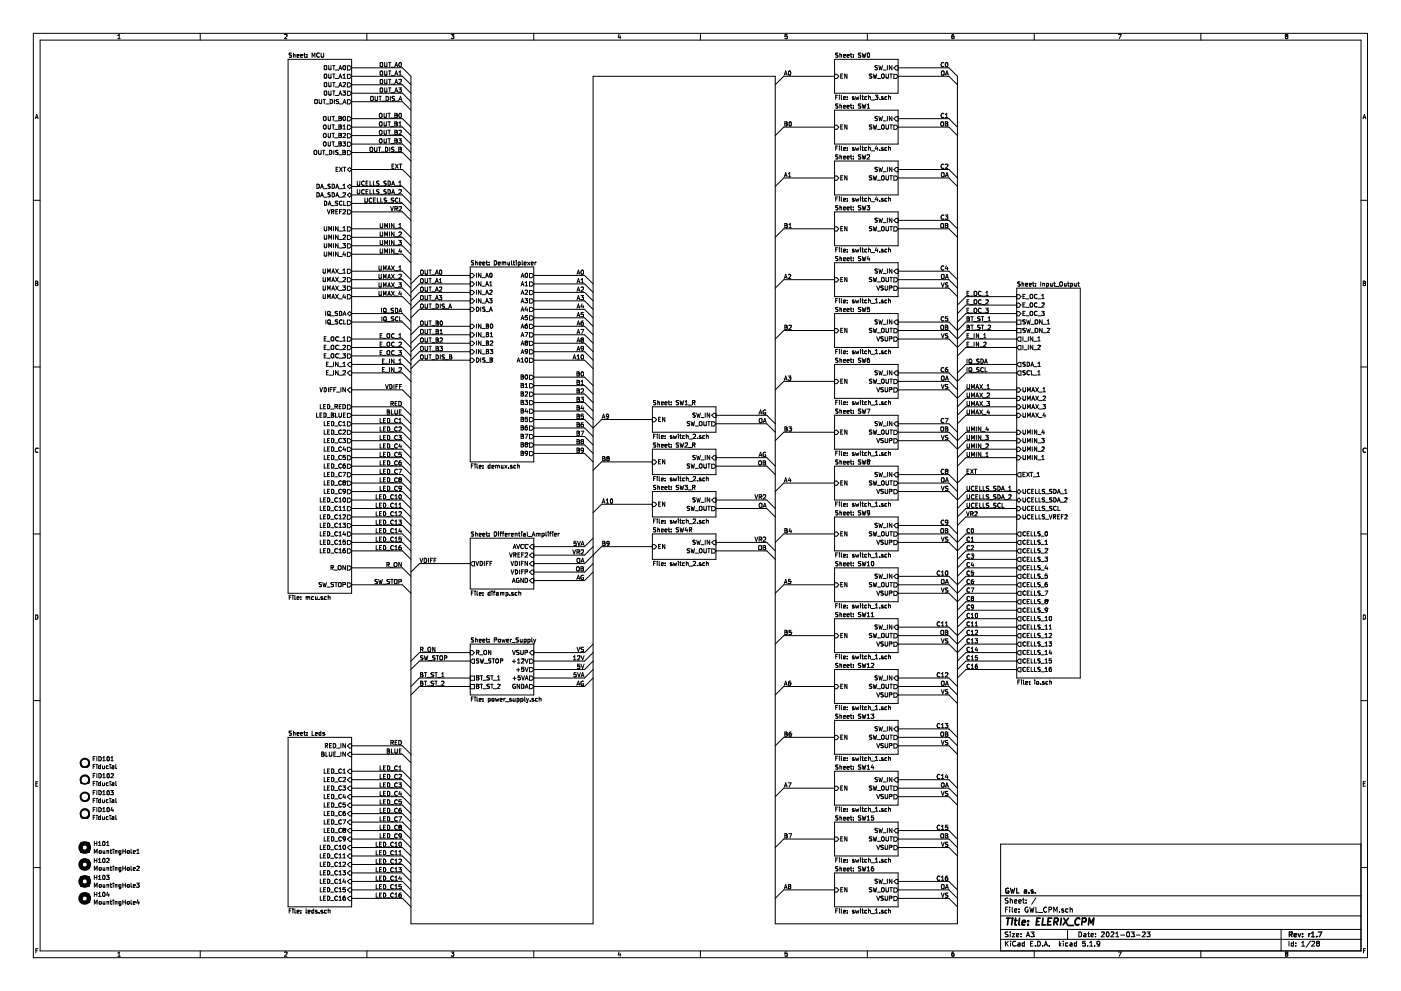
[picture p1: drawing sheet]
EESchema Schematic File Version 4
EELAYER 30 0
EELAYER END
$Descr A3 16535 11693
encoding utf-8
Sheet 1 28
Title "ELERIX_CPM"
Date "2021-03-23"
Rev "r1.7"
Comp "GWL a.s."
Comment1 ""
Comment2 ""
Comment3 ""
Comment4 ""
$EndDescr
$Sheet
S 5550 3150 750  2300
U 604B6D67
F0 "Demultiplexer" 50
F1 "demux.sch" 50
F2 "A0" O R 6300 3250 50 
F3 "A1" O R 6300 3350 50 
F4 "A2" O R 6300 3450 50 
F5 "A3" O R 6300 3550 50 
F6 "A4" O R 6300 3650 50 
F7 "A5" O R 6300 3750 50 
F8 "A6" O R 6300 3850 50 
F9 "A7" O R 6300 3950 50 
F10 "A8" O R 6300 4050 50 
F11 "A9" O R 6300 4150 50 
F12 "B0" O R 6300 4450 50 
F13 "B1" O R 6300 4550 50 
F14 "B2" O R 6300 4650 50 
F15 "B3" O R 6300 4750 50 
F16 "B4" O R 6300 4850 50 
F17 "B5" O R 6300 4950 50 
F18 "B6" O R 6300 5050 50 
F19 "B7" O R 6300 5150 50 
F20 "B8" O R 6300 5250 50 
F21 "B9" O R 6300 5350 50 
F22 "IN_A0" I L 5550 3250 50 
F23 "IN_A1" I L 5550 3350 50 
F24 "IN_A2" I L 5550 3450 50 
F25 "IN_A3" I L 5550 3550 50 
F26 "DIS_A" I L 5550 3650 50 
F27 "IN_B0" I L 5550 3850 50 
F28 "IN_B1" I L 5550 3950 50 
F29 "IN_B2" I L 5550 4050 50 
F30 "IN_B3" I L 5550 4150 50 
F31 "DIS_B" I L 5550 4250 50 
F32 "A10" O R 6300 4250 50 
$EndSheet
$Sheet
S 5550 7600 750  600 
U 6062E4C2
F0 "Power_Supply" 50
F1 "power_supply.sch" 50
F2 "VSUP" I R 6300 7700 50 
F3 "GNDA" O R 6300 8100 50 
F4 "+5VA" O R 6300 8000 50 
F5 "+5V" O R 6300 7900 50 
F6 "+12V" O R 6300 7800 50 
F7 "R_ON" I L 5550 7700 50 
F8 "SW_STOP" O L 5550 7800 50 
F9 "BT_ST_1" U L 5550 8000 50 
F10 "BT_ST_2" U L 5550 8100 50 
$EndSheet
$Sheet
S 9850 1900 750  400 
U 6068DD00
F0 "SW2" 50
F1 "switch_4.sch" 50
F2 "SW_IN" I R 10600 2000 50 
F3 "SW_OUT" O R 10600 2100 50 
F4 "EN" I L 9850 2100 50 
$EndSheet
$Sheet
S 9850 2500 750  400 
U 6068DF04
F0 "SW3" 50
F1 "switch_4.sch" 50
F2 "SW_IN" I R 10600 2600 50 
F3 "SW_OUT" O R 10600 2700 50 
F4 "EN" I L 9850 2700 50 
$EndSheet
$Sheet
S 9850 3100 750  400 
U 6068DF0A
F0 "SW4" 50
F1 "switch_1.sch" 50
F2 "SW_IN" I R 10600 3200 50 
F3 "SW_OUT" O R 10600 3300 50 
F4 "VSUP" O R 10600 3400 50 
F5 "EN" I L 9850 3300 50 
$EndSheet
$Sheet
S 9850 3700 750  400 
U 6068E24E
F0 "SW5" 50
F1 "switch_1.sch" 50
F2 "SW_IN" I R 10600 3800 50 
F3 "SW_OUT" O R 10600 3900 50 
F4 "VSUP" O R 10600 4000 50 
F5 "EN" I L 9850 3900 50 
$EndSheet
$Sheet
S 9850 4300 750  400 
U 6068E254
F0 "SW6" 50
F1 "switch_1.sch" 50
F2 "SW_IN" I R 10600 4400 50 
F3 "SW_OUT" O R 10600 4500 50 
F4 "VSUP" O R 10600 4600 50 
F5 "EN" I L 9850 4500 50 
$EndSheet
$Sheet
S 9850 4900 750  400 
U 6068E25A
F0 "SW7" 50
F1 "switch_1.sch" 50
F2 "SW_IN" I R 10600 5000 50 
F3 "SW_OUT" O R 10600 5100 50 
F4 "VSUP" O R 10600 5200 50 
F5 "EN" I L 9850 5100 50 
$EndSheet
$Sheet
S 9850 5500 750  400 
U 6068E260
F0 "SW8" 50
F1 "switch_1.sch" 50
F2 "SW_IN" I R 10600 5600 50 
F3 "SW_OUT" O R 10600 5700 50 
F4 "VSUP" O R 10600 5800 50 
F5 "EN" I L 9850 5700 50 
$EndSheet
$Sheet
S 9850 6100 750  400 
U 6068E7DE
F0 "SW9" 50
F1 "switch_1.sch" 50
F2 "SW_IN" I R 10600 6200 50 
F3 "SW_OUT" O R 10600 6300 50 
F4 "VSUP" O R 10600 6400 50 
F5 "EN" I L 9850 6300 50 
$EndSheet
$Sheet
S 9850 6700 750  400 
U 6068E7E4
F0 "SW10" 50
F1 "switch_1.sch" 50
F2 "SW_IN" I R 10600 6800 50 
F3 "SW_OUT" O R 10600 6900 50 
F4 "VSUP" O R 10600 7000 50 
F5 "EN" I L 9850 6900 50 
$EndSheet
$Sheet
S 9850 7300 750  400 
U 6068E7EA
F0 "SW11" 50
F1 "switch_1.sch" 50
F2 "SW_IN" I R 10600 7400 50 
F3 "SW_OUT" O R 10600 7500 50 
F4 "VSUP" O R 10600 7600 50 
F5 "EN" I L 9850 7500 50 
$EndSheet
Entry Wire Line
	9150 7600 9250 7500
Entry Wire Line
	11300 7500 11200 7400
Entry Wire Line
	9150 7000 9250 6900
Entry Wire Line
	11300 6900 11200 6800
Entry Wire Line
	9150 6400 9250 6300
Entry Wire Line
	11300 6300 11200 6200
Entry Wire Line
	9150 5800 9250 5700
Entry Wire Line
	11300 5700 11200 5600
Entry Wire Line
	9150 5200 9250 5100
Entry Wire Line
	11300 5100 11200 5000
Entry Wire Line
	9150 4600 9250 4500
Entry Wire Line
	11300 4500 11200 4400
Entry Wire Line
	9150 4000 9250 3900
Entry Wire Line
	11300 3900 11200 3800
Entry Wire Line
	9150 3400 9250 3300
Entry Wire Line
	11300 3300 11200 3200
Entry Wire Line
	9150 2800 9250 2700
Entry Wire Line
	11300 2700 11200 2600
Entry Wire Line
	9150 2200 9250 2100
Entry Wire Line
	11300 2100 11200 2000
Entry Wire Line
	9150 1600 9250 1500
Entry Wire Line
	11300 1500 11200 1400
Entry Wire Line
	6900 3250 7000 3350
Text Label 9250 900  0    50   ~ 0
A0
Text Label 6900 3250 2    50   ~ 0
A0
Entry Wire Line
	6900 3350 7000 3450
Entry Wire Line
	6900 3450 7000 3550
Entry Wire Line
	6900 3550 7000 3650
Entry Wire Line
	6900 3650 7000 3750
Entry Wire Line
	6900 3750 7000 3850
Entry Wire Line
	6900 3850 7000 3950
Entry Wire Line
	6900 3950 7000 4050
Entry Wire Line
	6900 4050 7000 4150
Entry Wire Line
	6900 4150 7000 4250
Entry Wire Line
	6900 4450 7000 4550
Entry Wire Line
	6900 4550 7000 4650
Entry Wire Line
	6900 4650 7000 4750
Entry Wire Line
	6900 4750 7000 4850
Entry Wire Line
	6900 4850 7000 4950
Entry Wire Line
	6900 4950 7000 5050
Entry Wire Line
	6900 5050 7000 5150
Entry Wire Line
	6900 5150 7000 5250
Entry Wire Line
	6900 5250 7000 5350
Entry Wire Line
	6900 5350 7000 5450
Text Label 6900 3350 2    50   ~ 0
A1
Text Label 6900 3450 2    50   ~ 0
A2
Text Label 6900 3550 2    50   ~ 0
A3
Text Label 6900 3650 2    50   ~ 0
A4
Text Label 6900 3750 2    50   ~ 0
A5
Text Label 6900 3850 2    50   ~ 0
A6
Text Label 6900 3950 2    50   ~ 0
A7
Text Label 6900 4050 2    50   ~ 0
A8
Text Label 6900 4150 2    50   ~ 0
A9
Text Label 6900 4450 2    50   ~ 0
B0
Text Label 6900 4550 2    50   ~ 0
B1
Text Label 6900 4650 2    50   ~ 0
B2
Text Label 6900 4750 2    50   ~ 0
B3
Text Label 6900 4850 2    50   ~ 0
B4
Text Label 6900 4950 2    50   ~ 0
B5
Text Label 6900 5050 2    50   ~ 0
B6
Text Label 6900 5150 2    50   ~ 0
B7
Text Label 6900 5250 2    50   ~ 0
B8
Text Label 6900 5350 2    50   ~ 0
B9
Text Label 9250 1500 0    50   ~ 0
B0
Text Label 9250 2100 0    50   ~ 0
A1
Text Label 9250 2700 0    50   ~ 0
B1
Text Label 9250 3300 0    50   ~ 0
A2
Text Label 9250 3900 0    50   ~ 0
B2
Text Label 9250 4500 0    50   ~ 0
A3
Text Label 9250 5100 0    50   ~ 0
B3
Text Label 9250 5700 0    50   ~ 0
A4
Text Label 9250 6300 0    50   ~ 0
B4
Text Label 9250 6900 0    50   ~ 0
A5
Text Label 9250 7500 0    50   ~ 0
B5
Entry Wire Line
	11200 800  11300 900 
Entry Wire Line
	11200 900  11300 1000
Entry Wire Line
	11200 2100 11300 2200
Entry Wire Line
	11200 2700 11300 2800
Entry Wire Line
	11200 3300 11300 3400
Entry Wire Line
	11200 3400 11300 3500
Entry Wire Line
	11200 4000 11300 4100
Entry Wire Line
	11200 4500 11300 4600
Entry Wire Line
	11200 4600 11300 4700
Entry Wire Line
	11200 5100 11300 5200
Entry Wire Line
	11200 5200 11300 5300
Entry Wire Line
	11200 5700 11300 5800
Entry Wire Line
	11200 5800 11300 5900
Entry Wire Line
	11200 6300 11300 6400
Entry Wire Line
	11200 6400 11300 6500
Entry Wire Line
	11200 6900 11300 7000
Entry Wire Line
	11200 7000 11300 7100
Entry Wire Line
	11200 7500 11300 7600
Entry Wire Line
	11200 7600 11300 7700
Entry Wire Line
	11200 8100 11300 8200
Entry Wire Line
	11200 8200 11300 8300
Entry Wire Line
	11200 8700 11300 8800
Entry Wire Line
	11200 8800 11300 8900
Entry Wire Line
	11200 9300 11300 9400
Entry Wire Line
	11200 9400 11300 9500
Entry Wire Line
	11200 9900 11300 10000
Entry Wire Line
	11200 10000 11300 10100
Entry Wire Line
	11200 3900 11300 4000
Entry Wire Line
	9150 5000 9050 4900
Entry Wire Line
	9150 5500 9050 5400
Entry Wire Line
	9150 6000 9050 5900
Entry Wire Line
	9150 6500 9050 6400
Text Label 11200 3400 2    50   ~ 0
VS
Text Label 11200 4000 2    50   ~ 0
VS
Text Label 11200 4600 2    50   ~ 0
VS
Text Label 11200 5200 2    50   ~ 0
VS
Text Label 11200 5800 2    50   ~ 0
VS
Text Label 11200 6400 2    50   ~ 0
VS
Text Label 11200 7000 2    50   ~ 0
VS
Text Label 11200 7600 2    50   ~ 0
VS
Text Label 11200 900  2    50   ~ 0
OA
Text Label 11200 2100 2    50   ~ 0
OA
Text Label 11200 3300 2    50   ~ 0
OA
Text Label 11200 4500 2    50   ~ 0
OA
Text Label 11200 5700 2    50   ~ 0
OA
Text Label 11200 6900 2    50   ~ 0
OA
Text Label 11200 1500 2    50   ~ 0
OB
Text Label 11200 2700 2    50   ~ 0
OB
Text Label 11200 3900 2    50   ~ 0
OB
Text Label 11200 5100 2    50   ~ 0
OB
Text Label 11200 6300 2    50   ~ 0
OB
Text Label 11200 7500 2    50   ~ 0
OB
Entry Wire Line
	7000 8000 6900 8100
Entry Wire Line
	7000 7600 6900 7700
Text Label 6900 7700 2    50   ~ 0
VS
Text Label 6900 8100 2    50   ~ 0
AG
Entry Wire Line
	9050 5000 9150 5100
Entry Wire Line
	9050 5500 9150 5600
Entry Wire Line
	9050 6000 9150 6100
Entry Wire Line
	9050 6500 9150 6600
Entry Wire Line
	7000 7900 6900 8000
Text Label 6900 7800 2    50   ~ 0
12V
Entry Wire Line
	7000 7800 6900 7900
Text Label 6900 7900 2    50   ~ 0
5V
Entry Wire Line
	7000 7700 6900 7800
Text Label 6900 8000 2    50   ~ 0
5VA
Text Label 6900 6450 2    50   ~ 0
5VA
$Sheet
S 3400 700  750  6300
U 6078CD9A
F0 "MCU" 50
F1 "mcu.sch" 50
F2 "OUT_A0" O R 4150 800 50 
F3 "OUT_A1" O R 4150 900 50 
F4 "OUT_A2" O R 4150 1000 50 
F5 "OUT_A3" O R 4150 1100 50 
F6 "OUT_DIS_A" O R 4150 1200 50 
F7 "OUT_B0" O R 4150 1400 50 
F8 "OUT_B1" O R 4150 1500 50 
F9 "OUT_B2" O R 4150 1600 50 
F10 "OUT_B3" O R 4150 1700 50 
F11 "OUT_DIS_B" O R 4150 1800 50 
F12 "EXT" B R 4150 2000 50 
F13 "DA_SDA_1" B R 4150 2200 50 
F14 "DA_SCL" O R 4150 2400 50 
F15 "VREF2" O R 4150 2500 50 
F16 "DA_SDA_2" B R 4150 2300 50 
F17 "UMIN_1" O R 4150 2700 50 
F18 "UMIN_2" O R 4150 2800 50 
F19 "UMIN_3" O R 4150 2900 50 
F20 "UMIN_4" O R 4150 3000 50 
F21 "UMAX_1" O R 4150 3200 50 
F22 "UMAX_2" O R 4150 3300 50 
F23 "UMAX_3" O R 4150 3400 50 
F24 "UMAX_4" O R 4150 3500 50 
F25 "IQ_SDA" B R 4150 3700 50 
F26 "IQ_SCL" O R 4150 3800 50 
F27 "E_OC_1" O R 4150 4000 50 
F28 "E_OC_2" O R 4150 4100 50 
F29 "E_OC_3" O R 4150 4200 50 
F30 "E_IN_1" I R 4150 4300 50 
F31 "E_IN_2" I R 4150 4400 50 
F32 "VDIFF_IN" I R 4150 4600 50 
F33 "LED_RED" O R 4150 4800 50 
F34 "LED_BLUE" O R 4150 4900 50 
F35 "LED_C1" O R 4150 5000 50 
F36 "LED_C2" O R 4150 5100 50 
F37 "LED_C3" O R 4150 5200 50 
F38 "LED_C4" O R 4150 5300 50 
F39 "LED_C5" O R 4150 5400 50 
F40 "LED_C6" O R 4150 5500 50 
F41 "LED_C8" O R 4150 5700 50 
F42 "LED_C9" O R 4150 5800 50 
F43 "LED_C10" O R 4150 5900 50 
F44 "LED_C11" O R 4150 6000 50 
F45 "LED_C12" O R 4150 6100 50 
F46 "LED_C13" O R 4150 6200 50 
F47 "LED_C14" O R 4150 6300 50 
F48 "LED_C15" O R 4150 6400 50 
F49 "LED_C16" O R 4150 6500 50 
F50 "LED_C7" O R 4150 5600 50 
F51 "R_ON" O R 4150 6700 50 
F52 "SW_STOP" O R 4150 6900 50 
$EndSheet
$Sheet
S 3400 8700 750  2000
U 607BF1C6
F0 "Leds" 50
F1 "leds.sch" 50
F2 "RED_IN" I R 4150 8800 50 
F3 "BLUE_IN" I R 4150 8900 50 
F4 "LED_C1" I R 4150 9100 50 
F5 "LED_C2" I R 4150 9200 50 
F6 "LED_C3" I R 4150 9300 50 
F7 "LED_C4" I R 4150 9400 50 
F8 "LED_C5" I R 4150 9500 50 
F9 "LED_C6" I R 4150 9600 50 
F10 "LED_C7" I R 4150 9700 50 
F11 "LED_C8" I R 4150 9800 50 
F12 "LED_C9" I R 4150 9900 50 
F13 "LED_C10" I R 4150 10000 50 
F14 "LED_C11" I R 4150 10100 50 
F15 "LED_C12" I R 4150 10200 50 
F16 "LED_C13" I R 4150 10300 50 
F17 "LED_C14" I R 4150 10400 50 
F18 "LED_C15" I R 4150 10500 50 
F19 "LED_C16" I R 4150 10600 50 
$EndSheet
Wire Wire Line
	10600 7600 11200 7600
Wire Wire Line
	10600 7500 11200 7500
Wire Wire Line
	10600 7000 11200 7000
Wire Wire Line
	10600 6900 11200 6900
Wire Wire Line
	10600 6400 11200 6400
Wire Wire Line
	10600 5800 11200 5800
Wire Wire Line
	10600 5700 11200 5700
Wire Wire Line
	10600 6300 11200 6300
Wire Wire Line
	10600 5200 11200 5200
Wire Wire Line
	10600 5100 11200 5100
Wire Wire Line
	10600 4600 11200 4600
Wire Wire Line
	10600 4500 11200 4500
Wire Wire Line
	10600 4000 11200 4000
Wire Wire Line
	10600 3900 11200 3900
Wire Wire Line
	10600 3400 11200 3400
Wire Wire Line
	10600 3300 11200 3300
Wire Wire Line
	10600 2700 11200 2700
Wire Wire Line
	10600 2100 11200 2100
Wire Wire Line
	10600 1500 11200 1500
Wire Wire Line
	10600 900  11200 900 
Wire Wire Line
	10600 800  11200 800 
Wire Wire Line
	9250 7500 9850 7500
Wire Wire Line
	11200 7400 10600 7400
Wire Wire Line
	9250 6900 9850 6900
Wire Wire Line
	11200 6800 10600 6800
Wire Wire Line
	9250 6300 9850 6300
Wire Wire Line
	11200 6200 10600 6200
Wire Wire Line
	9250 5700 9850 5700
Wire Wire Line
	11200 5600 10600 5600
Wire Wire Line
	9250 5100 9850 5100
Wire Wire Line
	11200 5000 10600 5000
Wire Wire Line
	9250 4500 9850 4500
Wire Wire Line
	11200 4400 10600 4400
Wire Wire Line
	9250 3900 9850 3900
Wire Wire Line
	11200 3800 10600 3800
Wire Wire Line
	9250 3300 9850 3300
Wire Wire Line
	11200 3200 10600 3200
Wire Wire Line
	9250 2700 9850 2700
Wire Wire Line
	11200 2600 10600 2600
Wire Wire Line
	9250 2100 9850 2100
Wire Wire Line
	11200 2000 10600 2000
Wire Wire Line
	9250 1500 9850 1500
Wire Wire Line
	11200 1400 10600 1400
Wire Wire Line
	9250 900  9850 900 
Wire Wire Line
	11200 8000 10600 8000
Wire Wire Line
	9250 8100 9850 8100
Wire Wire Line
	11200 8600 10600 8600
Wire Wire Line
	9250 8700 9850 8700
Wire Wire Line
	11200 9200 10600 9200
Wire Wire Line
	9250 9300 9850 9300
Wire Wire Line
	9250 9900 9850 9900
Wire Wire Line
	11200 9800 10600 9800
Wire Wire Line
	10600 8200 11200 8200
Wire Wire Line
	10600 8100 11200 8100
Wire Wire Line
	10600 8700 11200 8700
Wire Wire Line
	10600 8800 11200 8800
Wire Wire Line
	10600 9300 11200 9300
Wire Wire Line
	10600 9400 11200 9400
Wire Wire Line
	10600 9900 11200 9900
Wire Wire Line
	10600 10000 11200 10000
Text Label 11200 9900 2    50   ~ 0
OB
Text Label 11200 8700 2    50   ~ 0
OB
Text Label 11200 9300 2    50   ~ 0
OA
Text Label 11200 8100 2    50   ~ 0
OA
Text Label 11200 10000 2    50   ~ 0
VS
Text Label 11200 9400 2    50   ~ 0
VS
Text Label 11200 8800 2    50   ~ 0
VS
Text Label 11200 8200 2    50   ~ 0
VS
Text Label 9250 9900 0    50   ~ 0
B7
Text Label 9250 9300 0    50   ~ 0
A7
Text Label 9250 8700 0    50   ~ 0
B6
Text Label 9250 8100 0    50   ~ 0
A6
Entry Wire Line
	11300 8100 11200 8000
Entry Wire Line
	9150 8200 9250 8100
Entry Wire Line
	11300 8700 11200 8600
Entry Wire Line
	9150 8800 9250 8700
Entry Wire Line
	11300 9300 11200 9200
Entry Wire Line
	9150 9400 9250 9300
Entry Wire Line
	11300 9900 11200 9800
Entry Wire Line
	9150 10000 9250 9900
$Sheet
S 9850 9700 750  400 
U 6068E802
F0 "SW15" 50
F1 "switch_1.sch" 50
F2 "SW_IN" I R 10600 9800 50 
F3 "SW_OUT" O R 10600 9900 50 
F4 "VSUP" O R 10600 10000 50 
F5 "EN" I L 9850 9900 50 
$EndSheet
$Sheet
S 9850 9100 750  400 
U 6068E7FC
F0 "SW14" 50
F1 "switch_1.sch" 50
F2 "SW_IN" I R 10600 9200 50 
F3 "SW_OUT" O R 10600 9300 50 
F4 "VSUP" O R 10600 9400 50 
F5 "EN" I L 9850 9300 50 
$EndSheet
$Sheet
S 9850 8500 750  400 
U 6068E7F6
F0 "SW13" 50
F1 "switch_1.sch" 50
F2 "SW_IN" I R 10600 8600 50 
F3 "SW_OUT" O R 10600 8700 50 
F4 "VSUP" O R 10600 8800 50 
F5 "EN" I L 9850 8700 50 
$EndSheet
$Sheet
S 9850 7900 750  400 
U 6068E7F0
F0 "SW12" 50
F1 "switch_1.sch" 50
F2 "SW_IN" I R 10600 8000 50 
F3 "SW_OUT" O R 10600 8100 50 
F4 "VSUP" O R 10600 8200 50 
F5 "EN" I L 9850 8100 50 
$EndSheet
Wire Wire Line
	8450 6500 9050 6500
Wire Wire Line
	8450 6400 9050 6400
Wire Wire Line
	8450 6000 9050 6000
Wire Wire Line
	8450 5900 9050 5900
Wire Wire Line
	8450 5500 9050 5500
Wire Wire Line
	8450 5400 9050 5400
Wire Wire Line
	8450 5000 9050 5000
Wire Wire Line
	8450 4900 9050 4900
Text Label 9050 6500 2    50   ~ 0
OB
Text Label 9050 5500 2    50   ~ 0
OB
Text Label 9050 6000 2    50   ~ 0
OA
Text Label 9050 5000 2    50   ~ 0
OA
Text Label 9050 6400 2    50   ~ 0
VR2
Text Label 9050 5900 2    50   ~ 0
VR2
Text Label 9050 5400 2    50   ~ 0
AG
Text Label 9050 4900 2    50   ~ 0
AG
Text Label 7100 6450 0    50   ~ 0
B9
Text Label 7100 5450 0    50   ~ 0
B8
Entry Wire Line
	7100 6450 7000 6550
Entry Wire Line
	7100 5950 7000 6050
Entry Wire Line
	7100 5450 7000 5550
Entry Wire Line
	7100 4950 7000 5050
$Sheet
S 7700 6300 750  300 
U 60694013
F0 "SW4R" 50
F1 "switch_2.sch" 50
F2 "SW_IN" I R 8450 6400 50 
F3 "SW_OUT" O R 8450 6500 50 
F4 "EN" I L 7700 6450 50 
$EndSheet
$Sheet
S 7700 5800 750  300 
U 6069400E
F0 "SW3_R" 50
F1 "switch_2.sch" 50
F2 "SW_IN" I R 8450 5900 50 
F3 "SW_OUT" O R 8450 6000 50 
F4 "EN" I L 7700 5950 50 
$EndSheet
$Sheet
S 7700 5300 750  300 
U 60693E99
F0 "SW2_R" 50
F1 "switch_2.sch" 50
F2 "SW_IN" I R 8450 5400 50 
F3 "SW_OUT" O R 8450 5500 50 
F4 "EN" I L 7700 5450 50 
$EndSheet
$Sheet
S 7700 4800 750  300 
U 604A508E
F0 "SW1_R" 50
F1 "switch_2.sch" 50
F2 "SW_IN" I R 8450 4900 50 
F3 "SW_OUT" O R 8450 5000 50 
F4 "EN" I L 7700 4950 50 
$EndSheet
Text Label 6900 6750 2    50   ~ 0
OB
Text Label 6900 6650 2    50   ~ 0
OA
Text Label 6900 6550 2    50   ~ 0
VR2
Text Label 6900 6850 2    50   ~ 0
AG
Entry Wire Line
	7000 6350 6900 6450
Entry Wire Line
	7000 6450 6900 6550
Entry Wire Line
	7000 6550 6900 6650
Entry Wire Line
	7000 6650 6900 6750
$Sheet
S 5550 6350 750  600 
U 6053EFDD
F0 "Differential_Amplifier" 50
F1 "difamp.sch" 50
F2 "VREF2" I R 6300 6550 50 
F3 "VDIFF" O L 5550 6650 50 
F4 "VDIFN" I R 6300 6650 50 
F5 "VDIFP" I R 6300 6750 50 
F6 "AVCC" I R 6300 6450 50 
F7 "AGND" I R 6300 6850 50 
$EndSheet
Wire Wire Line
	6300 6450 6900 6450
Wire Wire Line
	6300 6550 6900 6550
Wire Wire Line
	6300 6650 6900 6650
Wire Wire Line
	6300 6750 6900 6750
Wire Wire Line
	6300 6850 6900 6850
Wire Wire Line
	6300 8100 6900 8100
Wire Wire Line
	6300 8000 6900 8000
Wire Wire Line
	6300 7900 6900 7900
Wire Wire Line
	6300 7800 6900 7800
Wire Wire Line
	6300 7700 6900 7700
Wire Wire Line
	6300 5350 6900 5350
Wire Wire Line
	6300 5250 6900 5250
Wire Wire Line
	6300 5150 6900 5150
Wire Wire Line
	6300 5050 6900 5050
Wire Wire Line
	6300 4950 6900 4950
Wire Wire Line
	6300 4850 6900 4850
Wire Wire Line
	6300 4750 6900 4750
Wire Wire Line
	6300 4650 6900 4650
Wire Wire Line
	6300 4550 6900 4550
Wire Wire Line
	6300 4450 6900 4450
Wire Wire Line
	6300 4150 6900 4150
Wire Wire Line
	6300 4050 6900 4050
Wire Wire Line
	6300 3950 6900 3950
Wire Wire Line
	6300 3850 6900 3850
Wire Wire Line
	6300 3750 6900 3750
Wire Wire Line
	6300 3650 6900 3650
Wire Wire Line
	6300 3550 6900 3550
Wire Wire Line
	6300 3450 6900 3450
Wire Wire Line
	6300 3350 6900 3350
Wire Wire Line
	6300 3250 6900 3250
Entry Wire Line
	9150 1000 9250 900 
Wire Wire Line
	7100 4950 7700 4950
Wire Wire Line
	7100 5450 7700 5450
Wire Wire Line
	7100 5950 7700 5950
Wire Wire Line
	7100 6450 7700 6450
Entry Wire Line
	7000 6750 6900 6850
Wire Wire Line
	5550 6650 4950 6650
Wire Wire Line
	5550 7700 4950 7700
Wire Wire Line
	5550 7800 4950 7800
Entry Wire Line
	4850 7900 4950 7800
Entry Wire Line
	4850 7800 4950 7700
Entry Wire Line
	4850 6750 4950 6650
Wire Wire Line
	4150 8900 4750 8900
Wire Wire Line
	4150 8800 4750 8800
Entry Wire Line
	4750 8900 4850 9000
Entry Wire Line
	4750 8800 4850 8900
$Sheet
S 12000 3400 750  4600
U 607FBDAA
F0 "Input_Output" 50
F1 "io.sch" 50
F2 "E_OC_1" I L 12000 3500 50 
F3 "E_OC_2" I L 12000 3600 50 
F4 "E_OC_3" I L 12000 3700 50 
F5 "SW_ON_1" U L 12000 3800 50 
F6 "SW_ON_2" U L 12000 3900 50 
F7 "I_IN_1" O L 12000 4000 50 
F8 "I_IN_2" O L 12000 4100 50 
F9 "SDA_1" O L 12000 4300 50 
F10 "UMAX_4" I L 12000 4900 50 
F11 "SCL_1" O L 12000 4400 50 
F12 "UMAX_3" I L 12000 4800 50 
F13 "UMAX_2" I L 12000 4700 50 
F14 "UMAX_1" I L 12000 4600 50 
F15 "UMIN_4" I L 12000 5100 50 
F16 "UMIN_3" I L 12000 5200 50 
F17 "UMIN_2" I L 12000 5300 50 
F18 "UMIN_1" I L 12000 5400 50 
F19 "EXT_1" O L 12000 5600 50 
F20 "UCELLS_SDA_2" B L 12000 5900 50 
F21 "UCELLS_SDA_1" B L 12000 5800 50 
F22 "UCELLS_VREF2" I L 12000 6100 50 
F23 "UCELLS_SCL" I L 12000 6000 50 
F24 "CELLS_1" O L 12000 6400 50 
F25 "CELLS_2" O L 12000 6500 50 
F26 "CELLS_3" O L 12000 6600 50 
F27 "CELLS_4" O L 12000 6700 50 
F28 "CELLS_5" O L 12000 6800 50 
F29 "CELLS_6" O L 12000 6900 50 
F30 "CELLS_7" O L 12000 7000 50 
F31 "CELLS_8" O L 12000 7100 50 
F32 "CELLS_9" O L 12000 7200 50 
F33 "CELLS_10" O L 12000 7300 50 
F34 "CELLS_11" O L 12000 7400 50 
F35 "CELLS_12" O L 12000 7500 50 
F36 "CELLS_13" O L 12000 7600 50 
F37 "CELLS_14" O L 12000 7700 50 
F38 "CELLS_15" O L 12000 7800 50 
F39 "CELLS_16" O L 12000 7900 50 
F40 "CELLS_0" O L 12000 6300 50 
$EndSheet
Wire Wire Line
	12000 7900 11400 7900
Wire Wire Line
	12000 7800 11400 7800
Wire Wire Line
	12000 7700 11400 7700
Wire Wire Line
	12000 7600 11400 7600
Wire Wire Line
	12000 7500 11400 7500
Wire Wire Line
	12000 7400 11400 7400
Wire Wire Line
	12000 7300 11400 7300
Wire Wire Line
	12000 7200 11400 7200
Wire Wire Line
	12000 7100 11400 7100
Wire Wire Line
	12000 7000 11400 7000
Wire Wire Line
	12000 6900 11400 6900
Wire Wire Line
	12000 6800 11400 6800
Wire Wire Line
	12000 6700 11400 6700
Wire Wire Line
	12000 6600 11400 6600
Wire Wire Line
	12000 6500 11400 6500
Wire Wire Line
	12000 6400 11400 6400
Wire Wire Line
	12000 6300 11400 6300
Wire Wire Line
	12000 6100 11400 6100
Wire Wire Line
	12000 6000 11400 6000
Wire Wire Line
	12000 5900 11400 5900
Wire Wire Line
	12000 5800 11400 5800
Wire Wire Line
	12000 5600 11400 5600
Wire Wire Line
	12000 5400 11400 5400
Wire Wire Line
	12000 5300 11400 5300
Wire Wire Line
	12000 5200 11400 5200
Wire Wire Line
	12000 5100 11400 5100
Wire Wire Line
	12000 4900 11400 4900
Wire Wire Line
	12000 4800 11400 4800
Wire Wire Line
	12000 4700 11400 4700
Wire Wire Line
	12000 4600 11400 4600
Wire Wire Line
	12000 4400 11400 4400
Wire Wire Line
	12000 4300 11400 4300
Wire Wire Line
	12000 4100 11400 4100
Wire Wire Line
	12000 4000 11400 4000
Wire Wire Line
	12000 3900 11400 3900
Wire Wire Line
	12000 3800 11400 3800
Wire Wire Line
	12000 3700 11400 3700
Wire Wire Line
	12000 3600 11400 3600
Wire Wire Line
	12000 3500 11400 3500
Entry Wire Line
	11300 8000 11400 7900
Entry Wire Line
	11300 7900 11400 7800
Entry Wire Line
	11300 7800 11400 7700
Entry Wire Line
	11300 7700 11400 7600
Entry Wire Line
	11300 7600 11400 7500
Entry Wire Line
	11300 7500 11400 7400
Entry Wire Line
	11300 7400 11400 7300
Entry Wire Line
	11300 7300 11400 7200
Entry Wire Line
	11300 7200 11400 7100
Entry Wire Line
	11300 7100 11400 7000
Entry Wire Line
	11300 7000 11400 6900
Entry Wire Line
	11300 6900 11400 6800
Entry Wire Line
	11300 6800 11400 6700
Entry Wire Line
	11300 6700 11400 6600
Entry Wire Line
	11300 6600 11400 6500
Entry Wire Line
	11300 6500 11400 6400
Entry Wire Line
	11300 6400 11400 6300
Entry Wire Line
	11300 6200 11400 6100
Entry Wire Line
	11300 6100 11400 6000
Entry Wire Line
	11300 6000 11400 5900
Entry Wire Line
	11300 5900 11400 5800
Entry Wire Line
	11300 5700 11400 5600
Entry Wire Line
	11300 5500 11400 5400
Entry Wire Line
	11300 5400 11400 5300
Entry Wire Line
	11300 5300 11400 5200
Entry Wire Line
	11300 5200 11400 5100
Entry Wire Line
	11300 5000 11400 4900
Entry Wire Line
	11300 4900 11400 4800
Entry Wire Line
	11300 4800 11400 4700
Entry Wire Line
	11300 4700 11400 4600
Entry Wire Line
	11300 4500 11400 4400
Entry Wire Line
	11300 4400 11400 4300
Entry Wire Line
	11300 4200 11400 4100
Entry Wire Line
	11300 4100 11400 4000
Entry Wire Line
	11300 4000 11400 3900
Entry Wire Line
	11300 3900 11400 3800
Entry Wire Line
	11300 3800 11400 3700
Entry Wire Line
	11300 3700 11400 3600
Entry Wire Line
	11300 3600 11400 3500
Wire Wire Line
	6300 4250 6900 4250
Entry Wire Line
	6900 4250 7000 4350
Text Label 6900 4250 2    50   ~ 0
A10
Entry Wire Line
	11200 10500 11300 10600
Entry Wire Line
	11200 10600 11300 10700
Wire Wire Line
	9250 10500 9850 10500
Wire Wire Line
	11200 10400 10600 10400
Wire Wire Line
	10600 10500 11200 10500
Wire Wire Line
	10600 10600 11200 10600
Entry Wire Line
	11300 10500 11200 10400
Entry Wire Line
	9150 10600 9250 10500
$Sheet
S 9850 10300 750  400 
U 611DD8C9
F0 "SW16" 50
F1 "switch_1.sch" 50
F2 "SW_IN" I R 10600 10400 50 
F3 "SW_OUT" O R 10600 10500 50 
F4 "VSUP" O R 10600 10600 50 
F5 "EN" I L 9850 10500 50 
$EndSheet
Wire Bus Line
	11300 10900 9150 10900
Text Label 11200 10600 2    50   ~ 0
VS
Text Label 11400 6300 0    50   ~ 0
C0
Text Label 11400 6400 0    50   ~ 0
C1
Text Label 11400 6500 0    50   ~ 0
C2
Text Label 11400 6600 0    50   ~ 0
C3
Text Label 11400 6700 0    50   ~ 0
C4
Text Label 11400 6800 0    50   ~ 0
C5
Text Label 11400 6900 0    50   ~ 0
C6
Text Label 11400 7000 0    50   ~ 0
C7
Text Label 11400 7100 0    50   ~ 0
C8
Text Label 11400 7200 0    50   ~ 0
C9
Text Label 11400 7300 0    50   ~ 0
C10
Text Label 11400 7400 0    50   ~ 0
C11
Text Label 11400 7500 0    50   ~ 0
C12
Text Label 11400 7600 0    50   ~ 0
C13
Text Label 11400 7700 0    50   ~ 0
C14
Text Label 11400 7800 0    50   ~ 0
C15
Text Label 11400 7900 0    50   ~ 0
C16
Text Label 11200 800  2    50   ~ 0
C0
Text Label 11200 1400 2    50   ~ 0
C1
Text Label 11200 2000 2    50   ~ 0
C2
Text Label 11200 2600 2    50   ~ 0
C3
Text Label 11200 3200 2    50   ~ 0
C4
Text Label 11200 3800 2    50   ~ 0
C5
Text Label 11200 4400 2    50   ~ 0
C6
Text Label 11200 5000 2    50   ~ 0
C7
Text Label 11200 5600 2    50   ~ 0
C8
Text Label 11200 6200 2    50   ~ 0
C9
Text Label 11200 6800 2    50   ~ 0
C10
Text Label 11200 7400 2    50   ~ 0
C11
Text Label 11200 8000 2    50   ~ 0
C12
Text Label 11200 8600 2    50   ~ 0
C13
Text Label 11200 10400 2    50   ~ 0
C16
Text Label 9250 10500 0    50   ~ 0
A8
Text Label 7100 4950 0    50   ~ 0
A9
Text Label 7100 5950 0    50   ~ 0
A10
Text Label 11200 9200 2    50   ~ 0
C14
Text Label 11200 9800 2    50   ~ 0
C15
Text Label 11200 10500 2    50   ~ 0
OA
Text Label 11400 5600 0    50   ~ 0
EXT
Text Label 4750 2000 2    50   ~ 0
EXT
Entry Wire Line
	4750 800  4850 900 
Entry Wire Line
	4750 900  4850 1000
Entry Wire Line
	4750 1000 4850 1100
Entry Wire Line
	4750 1100 4850 1200
Entry Wire Line
	4750 1200 4850 1300
Entry Wire Line
	4750 1400 4850 1500
Entry Wire Line
	4750 1500 4850 1600
Entry Wire Line
	4750 1600 4850 1700
Entry Wire Line
	4750 1700 4850 1800
Entry Wire Line
	4750 1800 4850 1900
Entry Wire Line
	4750 2000 4850 2100
Wire Wire Line
	4150 2000 4750 2000
Wire Wire Line
	4150 1800 4750 1800
Wire Wire Line
	4150 1700 4750 1700
Wire Wire Line
	4150 1600 4750 1600
Wire Wire Line
	4150 1500 4750 1500
Wire Wire Line
	4150 1400 4750 1400
Wire Wire Line
	4150 1200 4750 1200
Wire Wire Line
	4150 1100 4750 1100
Wire Wire Line
	4150 1000 4750 1000
Wire Wire Line
	4150 900  4750 900 
Wire Wire Line
	4150 800  4750 800 
Entry Wire Line
	4750 2300 4850 2400
Entry Wire Line
	4750 2200 4850 2300
Entry Wire Line
	4750 2400 4850 2500
Entry Wire Line
	4750 2500 4850 2600
Wire Wire Line
	4750 2200 4150 2200
Wire Wire Line
	4150 2300 4750 2300
Wire Wire Line
	4750 2400 4150 2400
Wire Wire Line
	4750 2500 4150 2500
Text Label 11400 5800 0    50   ~ 0
UCELLS_SDA_1
Text Label 11400 5900 0    50   ~ 0
UCELLS_SDA_2
Text Label 11400 6000 0    50   ~ 0
UCELLS_SCL
Text Label 11400 6100 0    50   ~ 0
VR2
Text Label 4750 2500 2    50   ~ 0
VR2
Text Label 4750 2200 2    50   ~ 0
UCELLS_SDA_1
Text Label 4750 2300 2    50   ~ 0
UCELLS_SDA_2
Text Label 4750 2400 2    50   ~ 0
UCELLS_SCL
Entry Wire Line
	4750 2700 4850 2800
Entry Wire Line
	4750 2800 4850 2900
Entry Wire Line
	4750 2900 4850 3000
Entry Wire Line
	4750 3000 4850 3100
Wire Wire Line
	4750 2700 4150 2700
Wire Wire Line
	4150 2800 4750 2800
Wire Wire Line
	4750 2900 4150 2900
Wire Wire Line
	4750 3000 4150 3000
Text Label 4750 2700 2    50   ~ 0
UMIN_1
Text Label 4750 2800 2    50   ~ 0
UMIN_2
Text Label 4750 2900 2    50   ~ 0
UMIN_3
Text Label 4750 3000 2    50   ~ 0
UMIN_4
Text Label 11400 5400 0    50   ~ 0
UMIN_1
Text Label 11400 5300 0    50   ~ 0
UMIN_2
Text Label 11400 5200 0    50   ~ 0
UMIN_3
Text Label 11400 5100 0    50   ~ 0
UMIN_4
Entry Wire Line
	4750 3200 4850 3300
Entry Wire Line
	4750 3300 4850 3400
Entry Wire Line
	4750 3400 4850 3500
Entry Wire Line
	4750 3500 4850 3600
Wire Wire Line
	4750 3200 4150 3200
Wire Wire Line
	4150 3300 4750 3300
Wire Wire Line
	4750 3400 4150 3400
Wire Wire Line
	4150 3500 4750 3500
Text Label 4750 3200 2    50   ~ 0
UMAX_1
Text Label 4750 3300 2    50   ~ 0
UMAX_2
Text Label 4750 3400 2    50   ~ 0
UMAX_3
Text Label 4750 3500 2    50   ~ 0
UMAX_4
Text Label 11400 4600 0    50   ~ 0
UMAX_1
Text Label 11400 4700 0    50   ~ 0
UMAX_2
Text Label 11400 4800 0    50   ~ 0
UMAX_3
Text Label 11400 4900 0    50   ~ 0
UMAX_4
Wire Wire Line
	4750 3700 4150 3700
Wire Wire Line
	4150 3800 4750 3800
Entry Wire Line
	4750 3700 4850 3800
Entry Wire Line
	4750 3800 4850 3900
Text Label 4750 3700 2    50   ~ 0
IQ_SDA
Text Label 4750 3800 2    50   ~ 0
IQ_SCL
Text Label 11400 4300 0    50   ~ 0
IQ_SDA
Text Label 11400 4400 0    50   ~ 0
IQ_SCL
Wire Wire Line
	5550 8000 4950 8000
Wire Wire Line
	5550 8100 4950 8100
Entry Wire Line
	4850 8200 4950 8100
Entry Wire Line
	4850 8100 4950 8000
Text Label 4950 8000 0    50   ~ 0
BT_ST_1
Text Label 4950 8100 0    50   ~ 0
BT_ST_2
Text Label 11400 3900 0    50   ~ 0
BT_ST_2
Text Label 11400 3800 0    50   ~ 0
BT_ST_1
Wire Wire Line
	4150 4000 4750 4000
Wire Wire Line
	4150 4100 4750 4100
Wire Wire Line
	4150 4200 4750 4200
Wire Wire Line
	4150 4300 4750 4300
Wire Wire Line
	4150 4400 4750 4400
Entry Wire Line
	4750 4000 4850 4100
Entry Wire Line
	4750 4100 4850 4200
Entry Wire Line
	4750 4200 4850 4300
Entry Wire Line
	4750 4300 4850 4400
Entry Wire Line
	4750 4400 4850 4500
Text Label 4750 4000 2    50   ~ 0
E_OC_1
Text Label 4750 4100 2    50   ~ 0
E_OC_2
Text Label 4750 4200 2    50   ~ 0
E_OC_3
Text Label 4750 4300 2    50   ~ 0
E_IN_1
Text Label 4750 4400 2    50   ~ 0
E_IN_2
Text Label 11400 3500 0    50   ~ 0
E_OC_1
Text Label 11400 3600 0    50   ~ 0
E_OC_2
Text Label 11400 3700 0    50   ~ 0
E_OC_3
Text Label 11400 4000 0    50   ~ 0
E_IN_1
Text Label 11400 4100 0    50   ~ 0
E_IN_2
Text Label 4750 800  2    50   ~ 0
OUT_A0
Text Label 4750 900  2    50   ~ 0
OUT_A1
Text Label 4750 1000 2    50   ~ 0
OUT_A2
Text Label 4750 1100 2    50   ~ 0
OUT_A3
Text Label 4750 1200 2    50   ~ 0
OUT_DIS_A
Text Label 4750 1400 2    50   ~ 0
OUT_B0
Text Label 4750 1500 2    50   ~ 0
OUT_B1
Text Label 4750 1600 2    50   ~ 0
OUT_B2
Text Label 4750 1700 2    50   ~ 0
OUT_B3
Text Label 4750 1800 2    50   ~ 0
OUT_DIS_B
Wire Wire Line
	4150 4600 4750 4600
Entry Wire Line
	4750 4600 4850 4700
Text Label 4750 4600 2    50   ~ 0
VDIFF
Text Label 4950 6650 0    50   ~ 0
VDIFF
Wire Wire Line
	4150 4800 4750 4800
Wire Wire Line
	4150 4900 4750 4900
Entry Wire Line
	4750 4800 4850 4900
Entry Wire Line
	4750 4900 4850 5000
Text Label 4750 4800 2    50   ~ 0
RED
Text Label 4750 4900 2    50   ~ 0
BLUE
Text Label 4750 8800 2    50   ~ 0
RED
Text Label 4750 8900 2    50   ~ 0
BLUE
Wire Wire Line
	4150 5000 4750 5000
Wire Wire Line
	4150 5100 4750 5100
Wire Wire Line
	4150 5200 4750 5200
Wire Wire Line
	4150 5300 4750 5300
Wire Wire Line
	4150 5400 4750 5400
Wire Wire Line
	4150 5500 4750 5500
Wire Wire Line
	4150 5600 4750 5600
Wire Wire Line
	4150 5700 4750 5700
Wire Wire Line
	4150 5900 4750 5900
Wire Wire Line
	4150 6000 4750 6000
Wire Wire Line
	4150 6100 4750 6100
Wire Wire Line
	4150 6200 4750 6200
Wire Wire Line
	4150 6300 4750 6300
Wire Wire Line
	4150 6400 4750 6400
Wire Wire Line
	4150 6500 4750 6500
Wire Wire Line
	4150 5800 4750 5800
Entry Wire Line
	4750 5000 4850 5100
Entry Wire Line
	4750 5100 4850 5200
Entry Wire Line
	4750 5200 4850 5300
Entry Wire Line
	4750 5300 4850 5400
Entry Wire Line
	4750 5400 4850 5500
Entry Wire Line
	4750 5500 4850 5600
Entry Wire Line
	4750 5600 4850 5700
Entry Wire Line
	4750 5700 4850 5800
Entry Wire Line
	4750 5800 4850 5900
Entry Wire Line
	4750 5900 4850 6000
Entry Wire Line
	4750 6000 4850 6100
Entry Wire Line
	4750 6100 4850 6200
Entry Wire Line
	4750 6200 4850 6300
Entry Wire Line
	4750 6300 4850 6400
Entry Wire Line
	4750 6400 4850 6500
Entry Wire Line
	4750 6500 4850 6600
Text Label 4750 5000 2    50   ~ 0
LED_C1
Text Label 4750 5100 2    50   ~ 0
LED_C2
Text Label 4750 5200 2    50   ~ 0
LED_C3
Text Label 4750 5300 2    50   ~ 0
LED_C4
Text Label 4750 5400 2    50   ~ 0
LED_C5
Text Label 4750 5500 2    50   ~ 0
LED_C6
Text Label 4750 5600 2    50   ~ 0
LED_C7
Text Label 4750 5700 2    50   ~ 0
LED_C8
Text Label 4750 5800 2    50   ~ 0
LED_C9
Text Label 4750 5900 2    50   ~ 0
LED_C10
Text Label 4750 6000 2    50   ~ 0
LED_C11
Text Label 4750 6100 2    50   ~ 0
LED_C12
Text Label 4750 6200 2    50   ~ 0
LED_C13
Text Label 4750 6300 2    50   ~ 0
LED_C14
Text Label 4750 6400 2    50   ~ 0
LED_C15
Text Label 4750 6500 2    50   ~ 0
LED_C16
Wire Wire Line
	4150 9100 4750 9100
Wire Wire Line
	4150 9200 4750 9200
Wire Wire Line
	4150 9300 4750 9300
Wire Wire Line
	4150 9400 4750 9400
Wire Wire Line
	4150 9500 4750 9500
Wire Wire Line
	4150 9600 4750 9600
Wire Wire Line
	4150 9700 4750 9700
Wire Wire Line
	4150 9800 4750 9800
Wire Wire Line
	4150 10000 4750 10000
Wire Wire Line
	4150 10100 4750 10100
Wire Wire Line
	4150 10200 4750 10200
Wire Wire Line
	4150 10300 4750 10300
Wire Wire Line
	4150 10400 4750 10400
Wire Wire Line
	4150 10500 4750 10500
Wire Wire Line
	4150 10600 4750 10600
Wire Wire Line
	4150 9900 4750 9900
Entry Wire Line
	4750 9100 4850 9200
Entry Wire Line
	4750 9200 4850 9300
Entry Wire Line
	4750 9300 4850 9400
Entry Wire Line
	4750 9400 4850 9500
Entry Wire Line
	4750 9500 4850 9600
Entry Wire Line
	4750 9600 4850 9700
Entry Wire Line
	4750 9700 4850 9800
Entry Wire Line
	4750 9800 4850 9900
Entry Wire Line
	4750 9900 4850 10000
Entry Wire Line
	4750 10000 4850 10100
Entry Wire Line
	4750 10100 4850 10200
Entry Wire Line
	4750 10200 4850 10300
Entry Wire Line
	4750 10300 4850 10400
Entry Wire Line
	4750 10400 4850 10500
Entry Wire Line
	4750 10500 4850 10600
Entry Wire Line
	4750 10600 4850 10700
Text Label 4750 9100 2    50   ~ 0
LED_C1
Text Label 4750 9200 2    50   ~ 0
LED_C2
Text Label 4750 9300 2    50   ~ 0
LED_C3
Text Label 4750 9400 2    50   ~ 0
LED_C4
Text Label 4750 9500 2    50   ~ 0
LED_C5
Text Label 4750 9600 2    50   ~ 0
LED_C6
Text Label 4750 9700 2    50   ~ 0
LED_C7
Text Label 4750 9800 2    50   ~ 0
LED_C8
Text Label 4750 9900 2    50   ~ 0
LED_C9
Text Label 4750 10000 2    50   ~ 0
LED_C10
Text Label 4750 10100 2    50   ~ 0
LED_C11
Text Label 4750 10200 2    50   ~ 0
LED_C12
Text Label 4750 10300 2    50   ~ 0
LED_C13
Text Label 4750 10400 2    50   ~ 0
LED_C14
Text Label 4750 10500 2    50   ~ 0
LED_C15
Text Label 4750 10600 2    50   ~ 0
LED_C16
Wire Wire Line
	4150 6700 4750 6700
Entry Wire Line
	4750 6700 4850 6800
Text Label 4750 6700 2    50   ~ 0
R_ON
Text Label 4950 7700 0    50   ~ 0
R_ON
Text Label 4750 6900 2    50   ~ 0
SW_STOP
Wire Wire Line
	4750 6900 4150 6900
Entry Wire Line
	4750 6900 4850 7000
Text Label 4950 7800 0    50   ~ 0
SW_STOP
Wire Bus Line
	9150 900  7000 900 
Wire Bus Line
	7000 10900 4850 10900
Text Label 4950 4250 0    50   ~ 0
OUT_DIS_B
Text Label 4950 4150 0    50   ~ 0
OUT_B3
Text Label 4950 4050 0    50   ~ 0
OUT_B2
Text Label 4950 3950 0    50   ~ 0
OUT_B1
Text Label 4950 3850 0    50   ~ 0
OUT_B0
Text Label 4950 3650 0    50   ~ 0
OUT_DIS_A
Text Label 4950 3550 0    50   ~ 0
OUT_A3
Text Label 4950 3450 0    50   ~ 0
OUT_A2
Text Label 4950 3350 0    50   ~ 0
OUT_A1
Text Label 4950 3250 0    50   ~ 0
OUT_A0
Entry Wire Line
	4850 3350 4950 3250
Entry Wire Line
	4850 3450 4950 3350
Entry Wire Line
	4850 3550 4950 3450
Entry Wire Line
	4850 3650 4950 3550
Entry Wire Line
	4850 3750 4950 3650
Entry Wire Line
	4850 3950 4950 3850
Entry Wire Line
	4850 4050 4950 3950
Entry Wire Line
	4850 4150 4950 4050
Entry Wire Line
	4850 4250 4950 4150
Entry Wire Line
	4850 4350 4950 4250
Wire Wire Line
	5550 3250 4950 3250
Wire Wire Line
	5550 3350 4950 3350
Wire Wire Line
	5550 3450 4950 3450
Wire Wire Line
	5550 3550 4950 3550
Wire Wire Line
	5550 3650 4950 3650
Wire Wire Line
	5550 3850 4950 3850
Wire Wire Line
	5550 3950 4950 3950
Wire Wire Line
	5550 4050 4950 4050
Wire Wire Line
	5550 4150 4950 4150
Wire Wire Line
	5550 4250 4950 4250
$Sheet
S 9850 700  750  400 
U 60696AFE
F0 "SW0" 50
F1 "switch_3.sch" 50
F2 "SW_IN" I R 10600 800 50 
F3 "SW_OUT" O R 10600 900 50 
F4 "EN" I L 9850 900 50 
$EndSheet
$Comp
L Mechanical:MountingHole H101
U 1 1
P 1000 10000
F 0 "H101" H 1100 10046 50  0000 L CNN
F 1 "MountingHole1" H 1100 9955 50  0000 L CNN
F 2 "MountingHole:MountingHole_3.2mm_M3" H 1000 10000 50  0001 C CNN
F 3 "~" H 1000 10000 50  0001 C CNN
	1    1000 10000
	1    0    0    -1  
$EndComp
$Comp
L Mechanical:MountingHole H102
U 1 1
P 1000 10200
F 0 "H102" H 1100 10246 50  0000 L CNN
F 1 "MountingHole2" H 1100 10155 50  0000 L CNN
F 2 "MountingHole:MountingHole_3.2mm_M3" H 1000 10200 50  0001 C CNN
F 3 "~" H 1000 10200 50  0001 C CNN
	1    1000 10200
	1    0    0    -1  
$EndComp
$Comp
L Mechanical:MountingHole H103
U 1 1
P 1000 10400
F 0 "H103" H 1100 10446 50  0000 L CNN
F 1 "MountingHole3" H 1100 10355 50  0000 L CNN
F 2 "MountingHole:MountingHole_3.2mm_M3" H 1000 10400 50  0001 C CNN
F 3 "~" H 1000 10400 50  0001 C CNN
	1    1000 10400
	1    0    0    -1  
$EndComp
$Comp
L Mechanical:MountingHole H104
U 1 1
P 1000 10600
F 0 "H104" H 1100 10646 50  0000 L CNN
F 1 "MountingHole4" H 1100 10555 50  0000 L CNN
F 2 "MountingHole:MountingHole_3.2mm_M3" H 1000 10600 50  0001 C CNN
F 3 "~" H 1000 10600 50  0001 C CNN
	1    1000 10600
	1    0    0    -1  
$EndComp
$Sheet
S 9850 1300 750  400 
U 60472136
F0 "SW1" 50
F1 "switch_4.sch" 50
F2 "SW_IN" I R 10600 1400 50 
F3 "SW_OUT" O R 10600 1500 50 
F4 "EN" I L 9850 1500 50 
$EndSheet
Entry Wire Line
	11200 1500 11300 1600
$Comp
L Mechanical:Fiducial FID104
U 1 1
P 1000 9600
F 0 "FID104" H 1085 9646 50  0000 L CNN
F 1 "Fiducial" H 1085 9555 50  0000 L CNN
F 2 "Fiducial:Fiducial_0.75mm_Mask1.5mm" H 1000 9600 50  0001 C CNN
F 3 "~" H 1000 9600 50  0001 C CNN
	1    1000 9600
	1    0    0    -1  
$EndComp
$Comp
L Mechanical:Fiducial FID103
U 1 1
P 1000 9400
F 0 "FID103" H 1085 9446 50  0000 L CNN
F 1 "Fiducial" H 1085 9355 50  0000 L CNN
F 2 "Fiducial:Fiducial_0.75mm_Mask1.5mm" H 1000 9400 50  0001 C CNN
F 3 "~" H 1000 9400 50  0001 C CNN
	1    1000 9400
	1    0    0    -1  
$EndComp
$Comp
L Mechanical:Fiducial FID102
U 1 1
P 1000 9200
F 0 "FID102" H 1085 9246 50  0000 L CNN
F 1 "Fiducial" H 1085 9155 50  0000 L CNN
F 2 "Fiducial:Fiducial_0.75mm_Mask1.5mm" H 1000 9200 50  0001 C CNN
F 3 "~" H 1000 9200 50  0001 C CNN
	1    1000 9200
	1    0    0    -1  
$EndComp
$Comp
L Mechanical:Fiducial FID101
U 1 1
P 1000 9000
F 0 "FID101" H 1085 9046 50  0000 L CNN
F 1 "Fiducial" H 1085 8955 50  0000 L CNN
F 2 "Fiducial:Fiducial_0.75mm_Mask1.5mm" H 1000 9000 50  0001 C CNN
F 3 "~" H 1000 9000 50  0001 C CNN
	1    1000 9000
	1    0    0    -1  
$EndComp
Wire Bus Line
	9150 900  9150 10900
Wire Bus Line
	7000 900  7000 10900
Wire Bus Line
	11300 900  11300 10900
Wire Bus Line
	4850 900  4850 10900
$EndSCHEMATC
